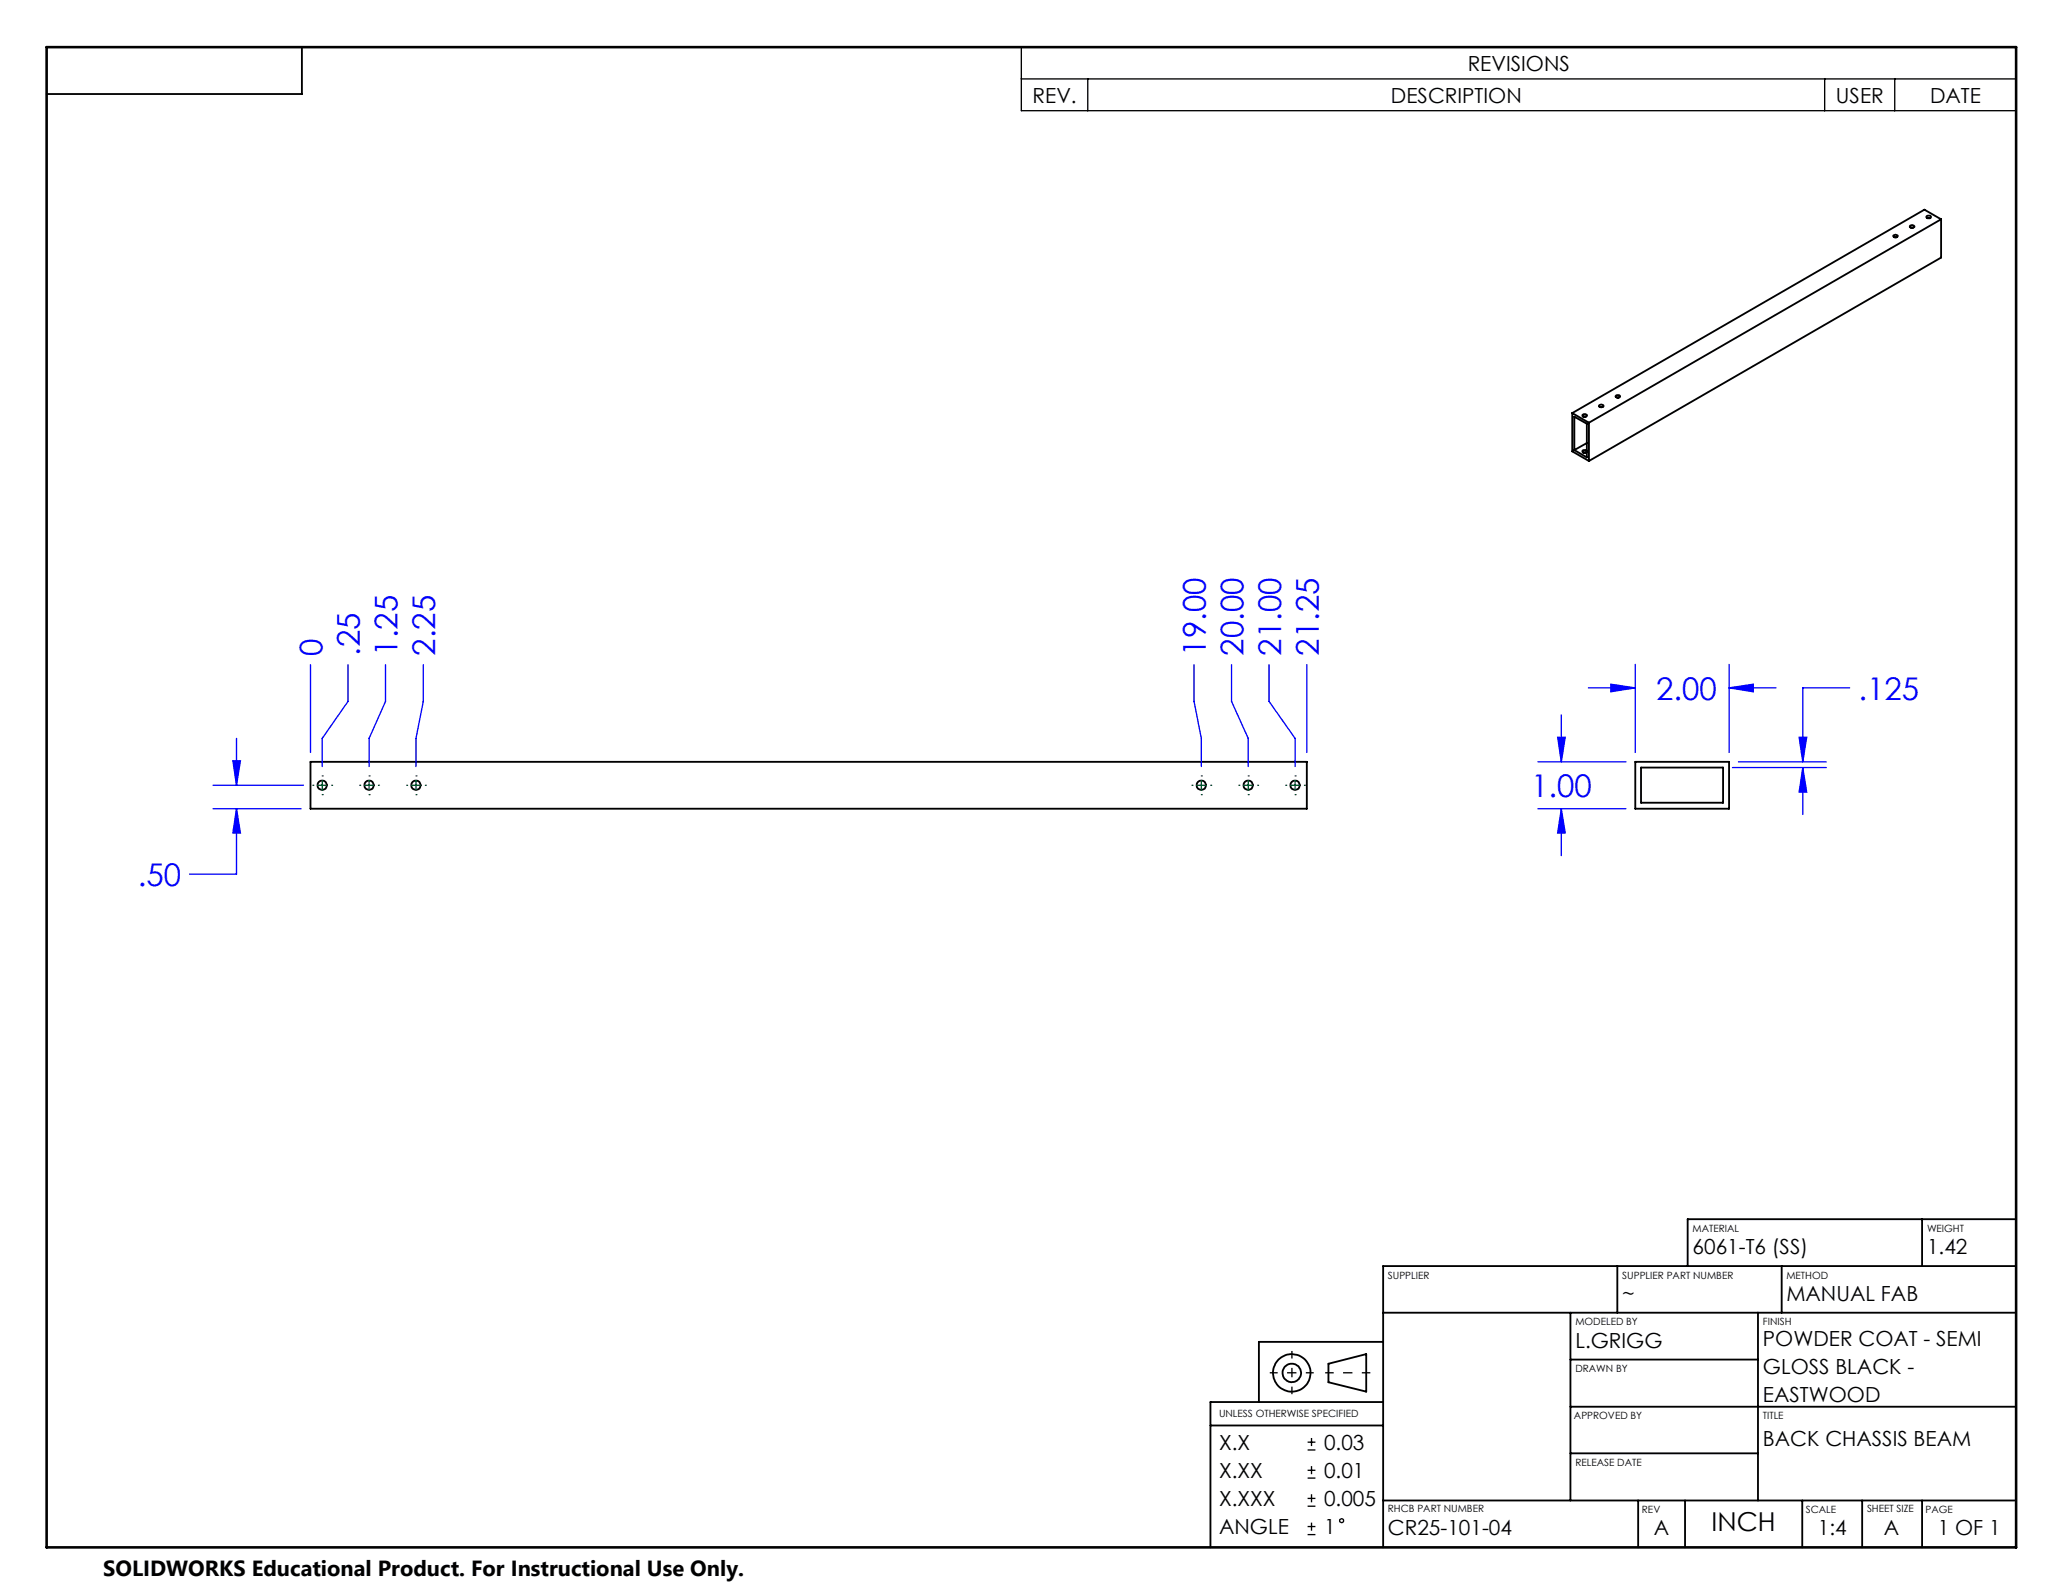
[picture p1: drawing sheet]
<svg xmlns="http://www.w3.org/2000/svg" width="279mm" height="216mm" viewBox="0 0 279 216" stroke-linecap="round" stroke-linejoin="round" font-family="sans-serif">
<g fill="none" stroke="#000" stroke-width=".25">
<path d="M40.9 6.4v6.3h-34.6M256.4 31.9a.33 .33 0 0 1 .6 .1 .31 .31 0 0 1-.3 .2 .31 .31 0 0 1-.3-.3zM256.6 32.1h.3M258.7 30.6a.33 .33 0 0 1 .3-.1 .33 .33 0 0 1 .3 .3 .36 .36 0 0 1-.6-.2zM258.8 30.8h.3M260.9 29.3a.33 .33 0 0 1 .4-.1 .33 .33 0 0 1 .2 .3 .33 .33 0 0 1-.3 .1 .33 .33 0 0 1-.3-.3zM261.1 29.6h.3M262.9 29.7l-47.7 27.6M262.9 29.7l-2.3-1.3-47.7 27.6M262.9 29.7v5.2l-47.7 27.5M212.9 56v5.1l2.3 1.3M212.9 56l2.3 1.3"/>
<path d="M213.2 56.4l1.7 1v4.5l-1.7-.9zM214.3 56.2a.33 .33 0 0 1 .4-.1 .33 .33 0 0 1 .2 .2 .33 .33 0 0 1-.3 .2 .33 .33 0 0 1-.3-.3zM214.5 56.4h.3M215.2 57.3v5.1M216.6 54.9l.3-.1 .3 .1a.31 .31 0 0 1-.3 .3 .31 .31 0 0 1-.3-.3zM216.7 55.1h.3M218.8 53.6a.3 .3 0 0 1 .4-.1 .3 .3 0 0 1 .2 .3 .31 .31 0 0 1-.3 .1 .31 .31 0 0 1-.3-.3zM219 53.8h.3M214.5 61.3h.3M214.9 61.1a.33 .33 0 0 0-.3-.2 .33 .33 0 0 0-.3 .3l.2 .1 .4-.1M214.9 60l-1.7 1M42.1 103.2h134.9v6.3h-134.9z"/>
<path d="M221.5 103.2h12.7v6.3h-12.7zM222.2 104h11.2v4.7h-11.2zM187.3 177.8h85.7M212.7 177.8v25.4M219 171.5v6.3M238.1 177.8v25.4M241.3 171.5v6.3M260.3 165.1v6.4M273 165.1h-44.4v6.4M273 171.5h-85.7v38.1M163.9 193.1h23.4M179.9 184.7l5.1-1.3v5.1l-5.1-1.3z"/>
<path d="M187.3 189.9h-23.4v19.7M187.3 181.8h-16.8v8.1M212.7 190.5h60.3M212.7 184.1h25.4M212.7 196.8h25.4M187.3 203.2h85.7M221.9 203.2v6.4M228.2 203.2v6.4M244.1 203.2v6.4M252.2 203.2v6.4M260.3 203.2v6.4"/>
<circle cx="43.6" cy="106.4" r=".64"/>
<circle cx="50" cy="106.4" r=".64"/>
<circle cx="56.3" cy="106.4" r=".64"/>
<circle cx="162.7" cy="106.4" r=".64"/>
<circle cx="169" cy="106.4" r=".64"/>
<circle cx="175.4" cy="106.4" r=".64"/>
<circle cx="174.9" cy="186" r="1.25"/>
<circle cx="174.9" cy="185.9" r="2.54"/>
</g>
<g fill="none" stroke="#000" stroke-width=".18">
<path d="M138.3 6.4h134.7v8.6h-134.7zM138.3 10.7h134.7M147.3 10.7v4.3M247.1 10.7v4.3M256.6 10.7v4.3M177.1 199.1h1.1M177.1 196.4h1.1M177.1 195.3h1.1M177.6 194.8v1.1M177.6 198.6v1.1M177.1 207.9h1.1M177.1 206.8h1.1"/>
<path d="M177.1 204h1.1M177.1 203h1.1M177.1 200.2h1.1M177.6 202.4v1.1M177.6 206.2v1.1"/>
<circle cx="181.7" cy="206" r=".25"/>
</g>
<g fill="none" stroke="#00f" stroke-width=".18">
<path d="M42.1 90v11.9M47.1 90v5l-3.5 5v3.8M52.2 90v5l-2.2 5v3.8M57.3 90v5l-1 5v3.8M161.7 90v5l1 5v3.8M166.8 90v5l2.3 5v3.8M171.9 90v5l3.5 5v3.8M177 90v11.9M211 99.9h1l-.5 3.3zM211.5 96.8v6.4M215.1 93.2h6.4M218.2 92.7l3.3 .5-3.3 .5z"/>
<path d="M221.5 90v11.9M234.2 93.2l3.3-.5v1zM234.2 90v11.9M234.2 93.2h6.3M243.7 99.9h1l-.5 3.3zM250.5 93.2h-6.3v10M28.9 109.5h11.9M28.9 106.4h12.2M31.5 103h1.1l-.6 3.4zM32 109.5l.6 3.3h-1.1zM32 109.5v8.9h-6.3M32 100v6.4"/>
<path d="M208.3 103.2h11.9M208.3 109.5h11.9M211.5 109.5l.5 3.3h-1zM211.5 109.5v6.4M234.6 104h12.7M235.4 103.2h11.9M244.2 104l.5 3.3h-1zM244.2 104v6.3"/>
</g>
<path d="M172 185.9h5.9M175 183v5.8" fill="none" stroke="#000" stroke-width=".18" stroke-dasharray="15.2 1.3 1.3 1.3" stroke-dashoffset="14.2" stroke-linecap="butt"/>
<path d="M179.5 185.9h6.1" fill="none" stroke="#000" stroke-width=".18" stroke-dasharray="15.2 1.3 1.3 1.3" stroke-dashoffset="14.1" stroke-linecap="butt"/>
<g fill="none" stroke="#008040" stroke-width=".18">
<path d="M42.4 106.4h.1M43 106.4h1.3M43.6 105.1h.1M43.6 107.6h.1M43.6 105.7v1.3M44.9 106.4h.1M48.7 106.4h.1M49.4 106.4h1.2M50 105.1h.1M50 107.6h.1M50 105.7v1.3M51.3 106.4h.1"/>
<path d="M55.1 106.4h.1M55.7 106.4h1.3M56.3 105.1h.1M56.3 107.6h.1M56.3 105.7v1.3M57.6 106.4h.1M161.4 106.4h.1M162.1 106.4h1.2M162.7 105.1h.1M162.7 107.6h.1M162.7 105.7v1.3M164 106.4h.1"/>
<path d="M167.8 106.4h.1M168.4 106.4h1.3M169.1 105.1h.1M169.1 107.6h.1M169.1 105.7v1.3M170.3 106.4h.1M174.1 106.4h.1M174.8 106.4h1.2M175.4 105.1h.1M175.4 107.6h.1M175.4 105.7v1.3M176.7 106.4h.1"/>
</g>
<path d="M6.3 6.4h266.7v203.2h-266.7z" fill="none" stroke="#000" stroke-width=".35"/>
<path d="M211 99.9h1l-.5 3.3zM211.5 109.5l.5 3.3h-1zM234.2 93.2l3.3-.5v1zM218.2 92.7l3.3 .5-3.3 .5zM244.2 104l.5 3.3h-1zM243.7 99.9h1l-.5 3.3zM31.5 103h1.1l-.6 3.4zM32 109.5l.6 3.3h-1.1z" fill="#00f"/>
<g font-size="4.2" fill="#00f">
<text x="43.7" y="88.8" transform="rotate(-90 43.7 88.8)">0</text>
<text x="48.8" y="88.8" transform="rotate(-90 48.8 88.8)">.25</text>
<text x="53.8" y="88.8" transform="rotate(-90 53.8 88.8)">1.25</text>
<text x="58.9" y="88.8" transform="rotate(-90 58.9 88.8)">2.25</text>
<text x="163.3" y="88.8" transform="rotate(-90 163.3 88.8)">19.00</text>
<text x="168.4" y="88.8" transform="rotate(-90 168.4 88.8)">20.00</text>
<text x="173.5" y="88.8" transform="rotate(-90 173.5 88.8)">21.00</text>
<text x="178.6" y="88.8" transform="rotate(-90 178.6 88.8)">21.25</text>
<text x="224.3" y="94.8">2.00</text>
<text x="251.7" y="94.8">.125</text>
<text x="207.4" y="107.9">1.00</text>
<text x="18.7" y="120">.50</text>
</g>
<text font-size="3.5" x="231.8" y="207.4">INCH</text>
<text font-size="3" x="14" y="213.5">SOLIDWORKS Educational Product. For Instructional Use Only.</text>
<g font-size="2.8">
<text x="198.8" y="9.6">REVISIONS</text>
<text x="139.8" y="13.9">REV.</text>
<text x="188.4" y="13.9">DESCRIPTION</text>
<text x="248.7" y="13.9">USER</text>
<text x="261.4" y="13.9">DATE</text>
<text x="229.2" y="169.8">6061-T6 (SS)</text>
<text x="261" y="169.8">1.42</text>
<text x="219.7" y="176.2">~</text>
<text x="241.9" y="176.2">MANUAL FAB</text>
<text x="213.4" y="182.5">L.GRIGG</text>
<text x="238.8" y="182.3">POWDER COAT - SEMI</text>
<text x="238.8" y="186.1">GLOSS BLACK -</text>
<text x="238.8" y="189.9">EASTWOOD</text>
<text x="165.1" y="196.4">X.X</text>
<text x="179.3" y="196.4">0.03</text>
<text x="238.8" y="195.9">BACK CHASSIS BEAM</text>
<text x="165.1" y="204">X.XXX</text>
<text x="165.1" y="200.2">X.XX</text>
<text x="179.3" y="200.2">0.01</text>
<text x="179.3" y="204">0.005</text>
<text x="165.1" y="207.8">ANGLE</text>
<text x="179.3" y="207.8">1</text>
<text x="188" y="207.9">CR25-101-04</text>
<text x="224" y="207.9">A</text>
<text x="246.2" y="207.9">1:4</text>
<text x="255.1" y="207.9">A</text>
<text x="262.4" y="207.9">1 OF 1</text>
</g>
<g font-size="1.4">
<text x="229.2" y="166.8">MATERIAL</text>
<text x="261" y="166.8">WEIGHT</text>
<text x="188" y="173.2">SUPPLIER</text>
<text x="219.7" y="173.2">SUPPLIER PART NUMBER</text>
<text x="241.9" y="173.2">METHOD</text>
<text x="213.4" y="179.5">MODELED BY</text>
<text x="238.8" y="179.5">FINISH</text>
<text x="213.4" y="185.9">DRAWN BY</text>
<text x="165.1" y="192">UNLESS OTHERWISE SPECIFIED</text>
<text x="213.2" y="192.2">APPROVED BY</text>
<text x="238.8" y="192.2">TITLE</text>
<text x="213.4" y="198.6">RELEASE DATE</text>
<text x="188" y="204.8">RHCB PART NUMBER</text>
<text x="222.4" y="204.9">REV</text>
<text x="244.6" y="204.9">SCALE</text>
<text x="252.9" y="204.7">SHEET SIZE</text>
<text x="260.8" y="204.9">PAGE</text>
</g>
</svg>
